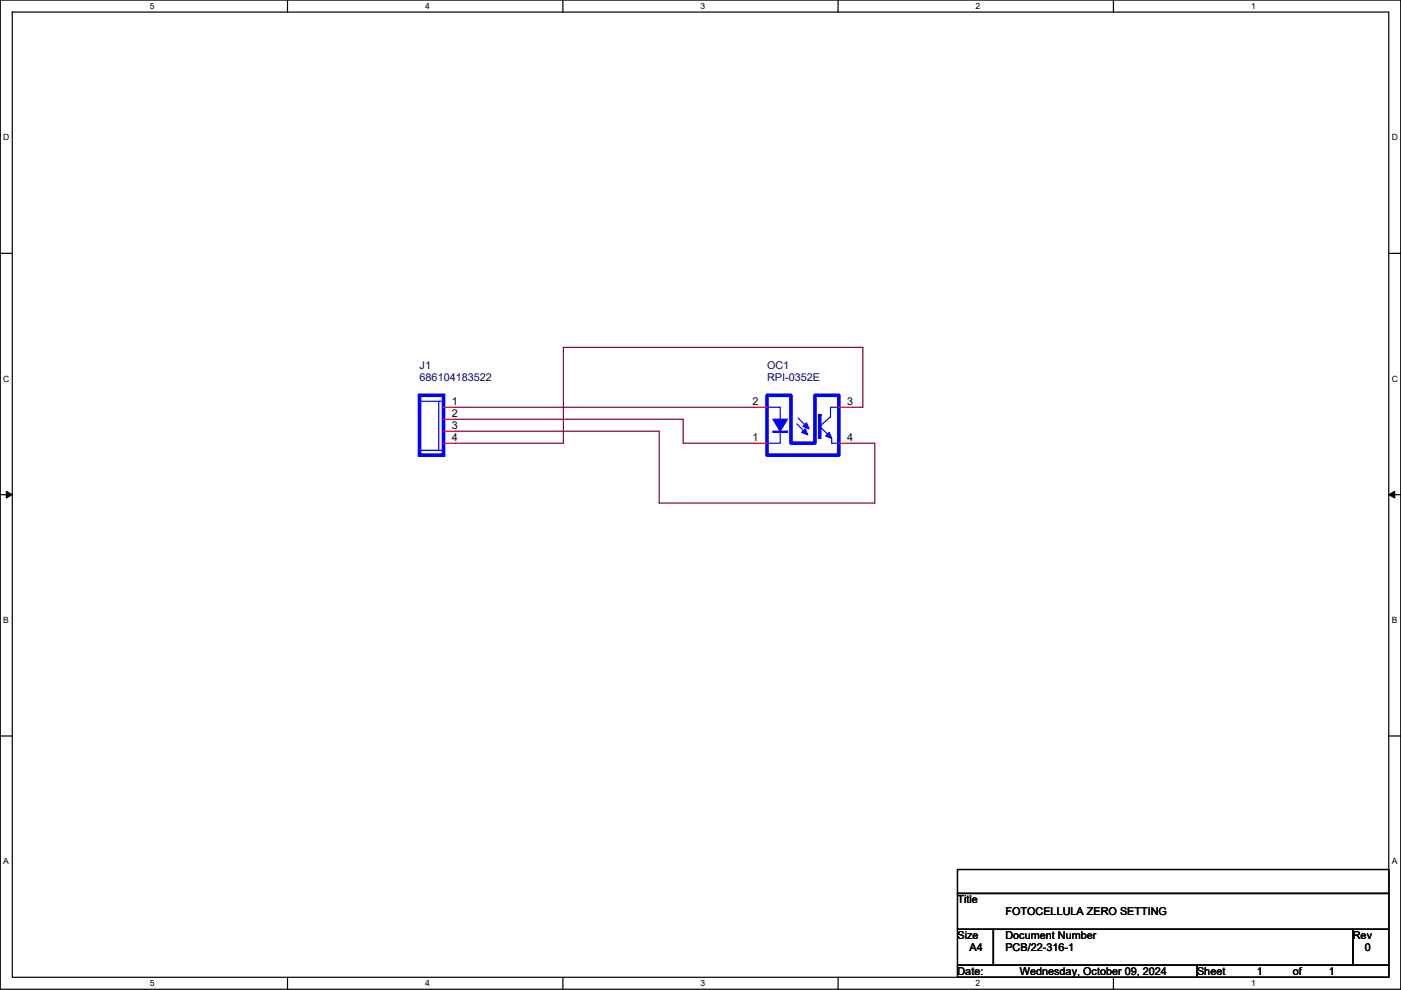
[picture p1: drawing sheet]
<svg xmlns="http://www.w3.org/2000/svg" width="297mm" height="210mm" viewBox="0 0 297 210" stroke-linecap="round" stroke-linejoin="round" font-family="sans-serif">
<path d="M.1 0h296.9v209.8h-296.9zM2.6 2.6h291.8v204.7h-291.8z" fill="none" stroke="#000" stroke-width=".25"/>
<g fill="#fff">
<path d="M31.8 .3h1v2h-1z"/>
<path d="M31.8 207.5h1v2.1h-1z"/>
</g>
<path d="M61 0v2.6M61 207.3v2.5" fill="none" stroke="#000" stroke-width=".25"/>
<g fill="#fff">
<path d="M90.1 .3h1v2h-1z"/>
<path d="M90.1 207.5h1v2.1h-1z"/>
</g>
<path d="M119.3 0v2.6M119.3 207.3v2.5" fill="none" stroke="#000" stroke-width=".25"/>
<g fill="#fff">
<path d="M148.5 .3h1v2h-1z"/>
<path d="M148.5 207.5h1v2.1h-1z"/>
</g>
<path d="M177.7 0v2.6M177.7 207.3v2.5" fill="none" stroke="#000" stroke-width=".25"/>
<g fill="#fff">
<path d="M206.9 .3h1v2h-1z"/>
<path d="M206.9 207.5h1v2.1h-1z"/>
</g>
<path d="M236.1 0v2.6M236.1 207.3v2.5" fill="none" stroke="#000" stroke-width=".25"/>
<g fill="#fff">
<path d="M265.2 .3h1v2h-1z"/>
<path d="M265.2 207.5h1v2.1h-1z"/>
<path d="M.7 28.2h1.3v2h-1.3z"/>
<path d="M295.1 28.2h1.3v2h-1.3z"/>
<path d="M.7 79.3h1.3v2.1h-1.3z"/>
<path d="M295.1 79.3h1.3v2.1h-1.3z"/>
</g>
<path d="M.1 53.7h2.5M294.4 53.7h2.6" fill="none" stroke="#000" stroke-width=".25"/>
<g fill="#fff">
<path d="M.7 130.5h1.2v2h-1.2z"/>
<path d="M295.1 130.5h1.2v2h-1.2z"/>
</g>
<path d="M.1 104.9h2.5M294.4 104.9h2.6" fill="none" stroke="#000" stroke-width=".25"/>
<path d="M1.3 104.2l1.3 .7-1.3 .7zM294.4 104.9l1.3-.7v1.4z" fill="#000" stroke="#000" stroke-width=".21"/>
<g fill="#fff">
<path d="M.7 181.7h1.2v2h-1.2z"/>
<path d="M295.1 181.7h1.2v2h-1.2z"/>
</g>
<path d="M.1 156.1h2.5M294.4 156.1h2.6M203 184.4h91.4v5.1h-91.4zM203 189.5h91.4v7.6h-91.4zM203 197.1h7.6v7.6h-7.6zM210.6 197.1h76.2v7.6h-76.2zM286.8 197.1h7.6v7.6h-7.6zM203 204.7h50.8v2.6h-50.8zM253.8 204.7h40.6v2.6h-40.6z" fill="none" stroke="#000" stroke-width=".25"/>
<path d="M89 85.1h5M89 95.5h5M93 85.1v10.4M162.6 86.4h2.8v2.5M165.4 91.5v2.5h-2.8M169 89.9l2.3 2.3M169.2 88.7l2.3 2.3M173.8 90.4l1.8 1.8M176.3 93v1h1.6M177.9 86.4h-1.8v2l-2 1.8" fill="none" stroke="#00f" stroke-width=".25"/>
<g fill="#00f" stroke="#00f" stroke-width=".25">
<path d="M173.5 87.9v5.1h.5v-5.1z" fill-rule="evenodd"/>
<path d="M170 91.7l.7-.7 .6 1.2z" fill-rule="evenodd"/>
<path d="M170.2 90.4l.8-.7 .5 1.3z" fill-rule="evenodd"/>
<path d="M163.9 88.9h3l-1.5 2.6z" fill-rule="evenodd"/>
<path d="M163.9 91.5v.2h3v-.2z" fill-rule="evenodd"/>
<path d="M175.1 92.5l.7-.8 .5 1.3z" fill-rule="evenodd"/>
</g>
<path d="M89 83.8h5v12.7h-5zM162.6 83.8h5.1v10.2h5.1v-10.2h5.1v12.7h-15.3z" fill="none" stroke="#00f" stroke-width=".76"/>
<path d="M94 86.4h2.6M94 88.9h2.6M94 91.5h2.6M94 94h2.6M160.1 86.4h2.5M160.1 94h2.5M177.9 94h2.5M177.9 86.4h2.5" fill="none" stroke="#f00" stroke-width=".25"/>
<path d="M96.6 88.9h48.2v5.1h15.3M96.6 91.5h43.2v15.2h45.7v-12.7h-5.1M96.6 86.4h63.5M180.4 86.4h2.5v-12.7h-63.5v20.3h-22.8" fill="none" stroke="#800040" stroke-width=".25"/>
<g font-size="2.3" fill="#000080">
<text x="89" y="78.3">J1</text>
<text x="89" y="80.8">686104183522</text>
<text x="162.6" y="78.3">OC1</text>
<text x="162.6" y="80.8">RPI-0352E</text>
</g>
<g font-size="2.3">
<text x="95.8" y="85.9">1</text>
<text x="95.8" y="88.4">2</text>
<text x="159.6" y="85.9">2</text>
<text x="179.6" y="85.9">3</text>
<text x="95.8" y="90.9">3</text>
<text x="95.8" y="93.5">4</text>
<text x="159.6" y="93.5">1</text>
<text x="179.6" y="93.5">4</text>
<text x="203" y="191.6">Title</text>
<text x="213.2" y="194.1">FOTOCELLULA ZERO SETTING</text>
<text x="203" y="199.2">Size</text>
<text x="205.5" y="201.7">A4</text>
<text x="213.2" y="199.2">Document Number</text>
<text x="213.2" y="201.7">PCB/22-316-1</text>
<text x="286.8" y="199.2">Rev</text>
<text x="289.4" y="201.7">0</text>
<text x="203" y="206.8">Date:</text>
<text x="216.2" y="206.8">Wednesday, October 09, 2024</text>
<text x="253.8" y="206.8">Sheet</text>
<text x="266.5" y="206.8">1</text>
<text x="274.1" y="206.8">of</text>
<text x="281.7" y="206.8">1</text>
</g>
<g font-size="1.8">
<text x="31.8" y="1.9">5</text>
<text x="90.1" y="1.9">4</text>
<text x="148.5" y="1.9">3</text>
<text x="206.9" y="1.9">2</text>
<text x="265.2" y="1.9">1</text>
<text x=".7" y="29.8">D</text>
<text x="295.1" y="29.8">D</text>
<text x=".7" y="81">C</text>
<text x="295.1" y="81">C</text>
<text x=".7" y="132.1">B</text>
<text x="295.1" y="132.1">B</text>
<text x=".7" y="183.3">A</text>
<text x="295.1" y="183.3">A</text>
<text x="31.8" y="209.2">5</text>
<text x="90.1" y="209.2">4</text>
<text x="148.5" y="209.2">3</text>
<text x="206.9" y="209.2">2</text>
<text x="265.2" y="209.2">1</text>
</g>
</svg>
